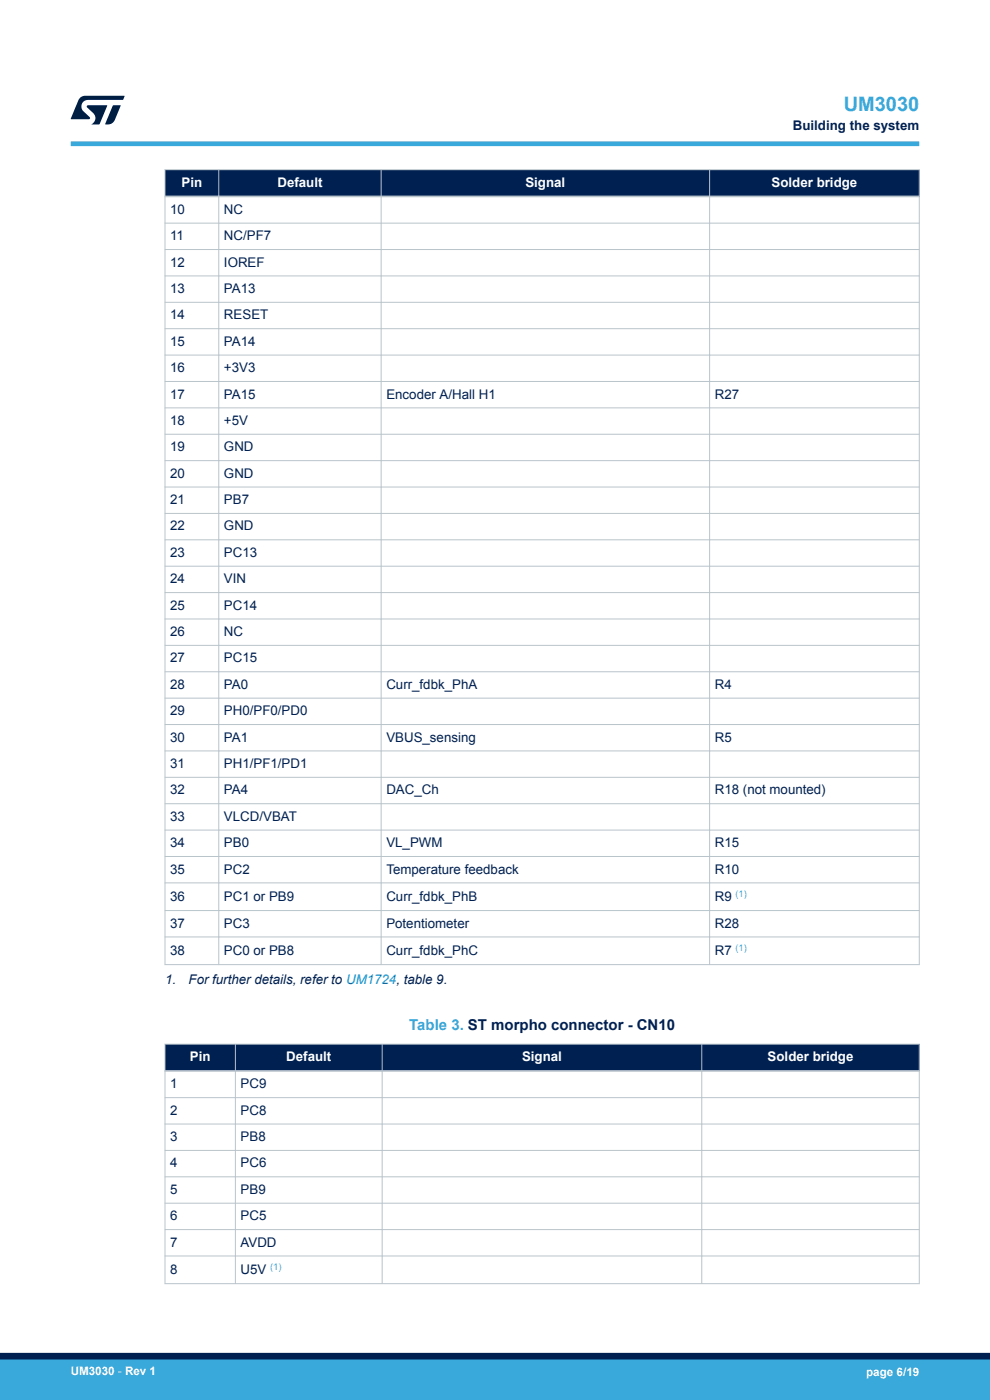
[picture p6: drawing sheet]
<svg xmlns="http://www.w3.org/2000/svg" width="210mm" height="297mm" viewBox="0 0 210 297" stroke-linecap="round" stroke-linejoin="round" font-family="sans-serif">
<g fill="#002052">
<path d="M35 36h160v5.7h-160z" fill-rule="evenodd"/>
<path d="M35 36h160v5.7h-160z" fill-rule="evenodd"/>
</g>
<g fill="none" stroke="#b9c4ca" stroke-width=".21">
<path d="M34.9 36h160.2M35 35.9v168.8M46.4 35.9v168.8M80.8 35.9v168.8M150.5 35.9v168.8M195 35.9v168.8M34.9 47.3h160.2M34.9 52.9h160.2M34.9 58.5h160.2M34.9 64.1h160.2M34.9 69.7h160.2M34.9 75.3h160.2"/>
<path d="M34.9 80.9h160.2M34.9 86.5h160.2M34.9 92.1h160.2M34.9 97.7h160.2M34.9 103.3h160.2M34.9 108.9h160.2M34.9 114.5h160.2M34.9 120.1h160.2M34.9 125.7h160.2M34.9 131.3h160.2M34.9 136.9h160.2M34.9 142.5h160.2"/>
<path d="M34.9 148.1h160.2M34.9 153.7h160.2M34.9 159.3h160.2M34.9 164.9h160.2M34.9 170.5h160.2M34.9 176.1h160.2M34.9 181.7h160.2M34.9 187.3h160.2M34.9 193.2h160.2M34.9 198.8h160.2M34.9 204.6h160.2"/>
</g>
<path d="M34.9 41.7h160.2" fill="none" stroke="#b9c4ca" stroke-width=".35"/>
<g fill="#002052">
<path d="M35 221.5h160v5.7h-160z" fill-rule="evenodd"/>
<path d="M35 221.5h160v5.7h-160z" fill-rule="evenodd"/>
</g>
<g fill="none" stroke="#b9c4ca" stroke-width=".21">
<path d="M34.9 221.5h160.2M34.9 232.9h160.2M34.9 238.5h160.2M35 221.4v51M49.9 221.4v51M81.1 221.4v51M148.9 221.4v51M195 221.4v51M34.9 244.1h160.2M34.9 249.7h160.2M34.9 255.3h160.2M34.9 272.3h160.2"/>
<path d="M34.9 260.8h160.2M34.9 266.4h160.2"/>
</g>
<path d="M34.9 227.2h160.2" fill="none" stroke="#b9c4ca" stroke-width=".35"/>
<path d="M15 30.5h180" fill="none" stroke="#39a9dc" stroke-width="1"/>
<g fill="#001e41">
<path d="M17.1 20.7l.9-.4 8.4 .1-.3 .8h-7.4a1.4 1.4 0 0 0-1.3 .8 1.4 1.4 0 0 0 .2 1.5l1.4 1.3v.4l-4 .1 1.6-4.1z"/>
<path d="M24 22.4h1.6l-1.3 3.1a1.54 1.54 0 0 1-1.4 .9l-.6-.1z"/>
<path d="M18.5 22.4h4.2l-1.6 4h-1.7a1.48 1.48 0 0 0 .4-2.4l-1.3-1.2z"/>
</g>
<g fill="#39a9dc">
<path d="M0 288.4h210v8.6h-210z" fill-rule="evenodd"/>
<path d="M-.1 288.4h210.2v4.4h-210.2z" fill-rule="evenodd"/>
</g>
<path d="M0 287.7h210" fill="none" stroke="#002052" stroke-width="1.4"/>
<text font-size="4.2" fill="#39a9dc" x="179" y="23.5">UM3030</text>
<text font-size="3.2" fill="#39a9dc" x="86.8" y="218.5">Table 3. ST morpho connector - CN10</text>
<g font-size="2.8" fill="#002052">
<text x="168.2" y="27.5">Building the system</text>
<text x="36.1" y="45.4">10</text>
<text x="47.5" y="45.4">NC</text>
<text x="36.1" y="50.9">11</text>
<text x="47.5" y="50.9">NC/PF7</text>
<text x="36.1" y="56.5">12</text>
<text x="47.5" y="56.5">IOREF</text>
<text x="36.1" y="62.1">13</text>
<text x="47.5" y="62.1">PA13</text>
<text x="36.1" y="67.7">14</text>
<text x="47.5" y="67.7">RESET</text>
<text x="36.1" y="73.3">15</text>
<text x="47.5" y="73.3">PA14</text>
<text x="36.1" y="78.9">16</text>
<text x="47.5" y="78.9">+3V3</text>
<text x="36.1" y="84.5">17</text>
<text x="47.5" y="84.5">PA15</text>
<text x="82" y="84.5">Encoder A/Hall H1</text>
<text x="151.6" y="84.5">R27</text>
<text x="36.1" y="90.1">18</text>
<text x="36.1" y="95.7">19</text>
<text x="47.5" y="90.1">+5V</text>
<text x="47.5" y="95.7">GND</text>
<text x="36.1" y="101.3">20</text>
<text x="47.5" y="101.3">GND</text>
<text x="36.1" y="106.9">21</text>
<text x="47.5" y="106.9">PB7</text>
<text x="36.1" y="112.5">22</text>
<text x="47.5" y="112.5">GND</text>
<text x="36.1" y="118.1">23</text>
<text x="47.5" y="118.1">PC13</text>
<text x="36.1" y="123.7">24</text>
<text x="47.5" y="123.7">VIN</text>
<text x="36.1" y="129.3">25</text>
<text x="47.5" y="129.3">PC14</text>
<text x="36.1" y="134.9">26</text>
<text x="47.5" y="134.9">NC</text>
<text x="36.1" y="140.5">27</text>
<text x="47.5" y="140.5">PC15</text>
<text x="36.1" y="146.1">28</text>
<text x="47.5" y="146.1">PA0</text>
<text x="82" y="146.1">Curr_fdbk_PhA</text>
<text x="151.6" y="146.1">R4</text>
<text x="36.1" y="151.7">29</text>
<text x="47.5" y="151.7">PH0/PF0/PD0</text>
<text x="36.1" y="157.3">30</text>
<text x="47.5" y="157.3">PA1</text>
<text x="82" y="157.3">VBUS_sensing</text>
<text x="151.6" y="157.3">R5</text>
<text x="36.1" y="162.9">31</text>
<text x="47.5" y="162.9">PH1/PF1/PD1</text>
<text x="36.1" y="168.5">32</text>
<text x="47.5" y="168.5">PA4</text>
<text x="82" y="168.5">DAC_Ch</text>
<text x="151.6" y="168.5">R18 (not mounted)</text>
<text x="36.1" y="174.1">33</text>
<text x="36.1" y="179.7">34</text>
<text x="47.5" y="174.1">VLCD/VBAT</text>
<text x="47.5" y="179.7">PB0</text>
<text x="82" y="179.7">VL_PWM</text>
<text x="151.6" y="179.7">R15</text>
<text x="36.1" y="185.3">35</text>
<text x="47.5" y="185.3">PC2</text>
<text x="82" y="185.3">Temperature feedback</text>
<text x="151.6" y="185.3">R10</text>
<text x="36.1" y="191">36</text>
<text x="47.5" y="191">PC1 or PB9</text>
<text x="82" y="191">Curr_fdbk_PhB</text>
<text x="151.6" y="191.2">R9</text>
<text x="36.1" y="196.8">37</text>
<text x="47.5" y="196.8">PC3</text>
<text x="82" y="196.8">Potentiometer</text>
<text x="151.6" y="196.8">R28</text>
<text x="36.1" y="202.5">38</text>
<text x="47.5" y="202.5">PC0 or PB8</text>
<text x="82" y="202.5">Curr_fdbk_PhC</text>
<text x="151.6" y="202.6">R7</text>
<text x="35" y="208.7">1.</text>
<text x="40" y="208.7">For further details, refer to UM1724, table 9.</text>
<text x="36.1" y="230.9">1</text>
<text x="51" y="230.9">PC9</text>
<text x="36.1" y="236.5">2</text>
<text x="51" y="236.5">PC8</text>
<text x="36.1" y="242.1">3</text>
<text x="51" y="242.1">PB8</text>
<text x="36.1" y="247.7">4</text>
<text x="51" y="247.7">PC6</text>
<text x="36.1" y="253.3">5</text>
<text x="51" y="253.3">PB9</text>
<text x="36.1" y="258.9">6</text>
<text x="51" y="258.9">PC5</text>
<text x="36.1" y="264.5">7</text>
<text x="51" y="264.5">AVDD</text>
<text x="36.1" y="270.2">8</text>
<text x="51" y="270.3">U5V</text>
</g>
<g font-size="2.8" fill="#fff">
<text x="38.5" y="39.6">Pin</text>
<text x="58.8" y="39.6">Default</text>
<text x="111.5" y="39.6">Signal</text>
<text x="163.7" y="39.6">Solder bridge</text>
<text x="40.3" y="225.1">Pin</text>
<text x="60.7" y="225.1">Default</text>
<text x="110.7" y="225.1">Signal</text>
<text x="162.8" y="225.1">Solder bridge</text>
</g>
<g font-size="2.5" fill="#fff">
<text x="15" y="291.6">UM3030 - Rev 1</text>
<text x="183.7" y="291.9">page 6/19</text>
</g>
<g font-size="2" fill="#39a9dc">
<text x="156" y="190.2">(1)</text>
<text x="156" y="201.7">(1)</text>
<text x="57.3" y="269.4">(1)</text>
</g>
</svg>
